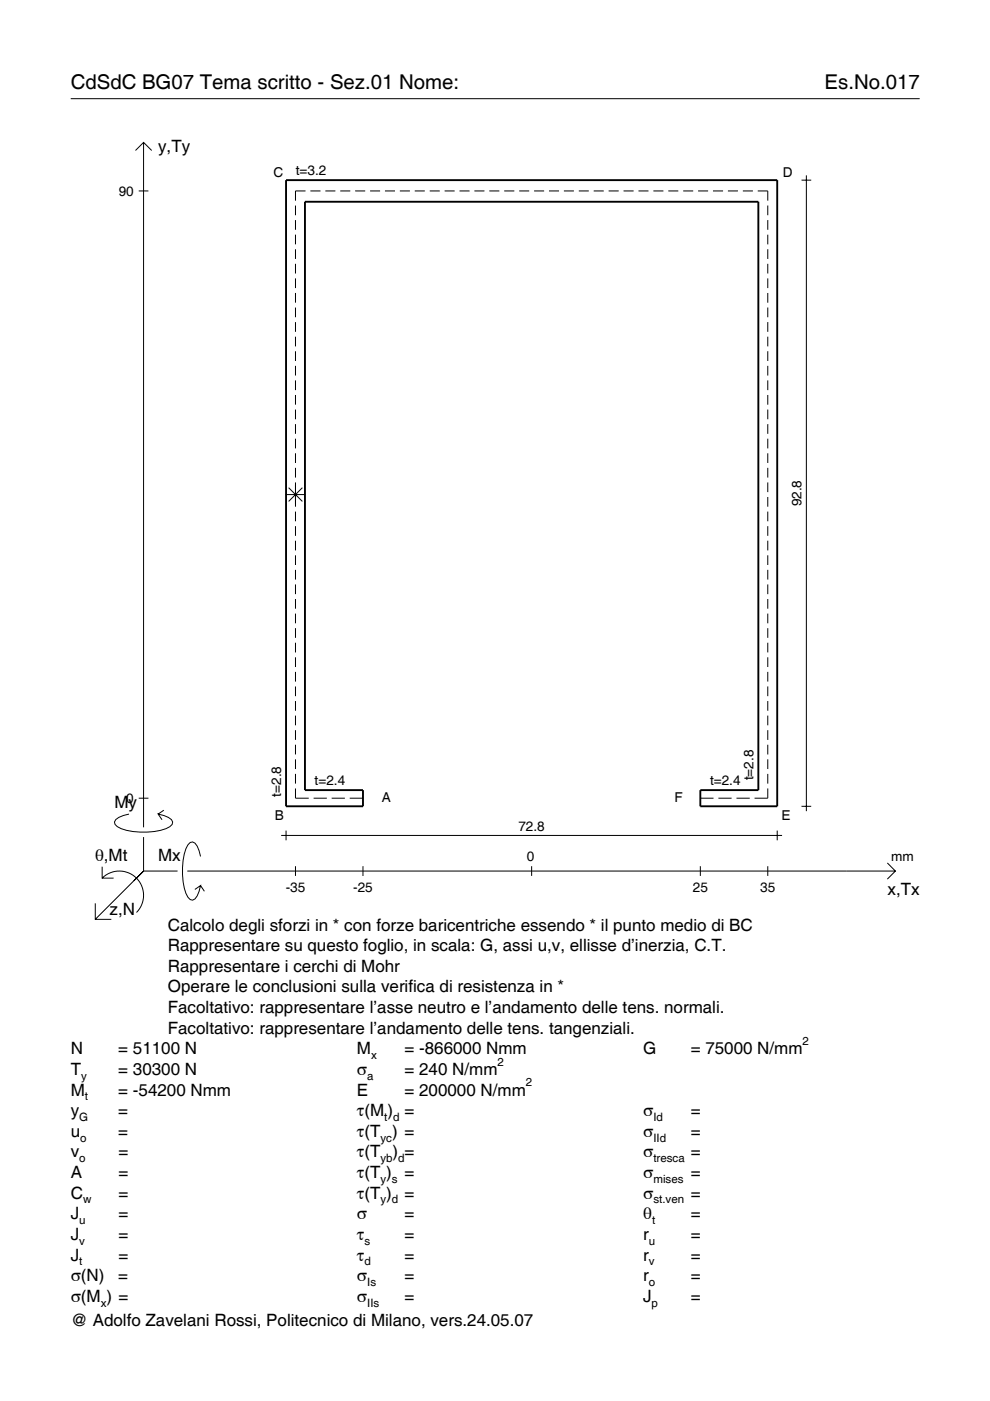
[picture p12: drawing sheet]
<svg xmlns="http://www.w3.org/2000/svg" width="210mm" height="297mm" viewBox="0 0 210 297" stroke-linecap="round" stroke-linejoin="round" font-family="sans-serif">
<g fill="none" stroke="#000" stroke-width=".21">
<path d="M15 20.9h180M28.7 31.9l1.7-1.7 1.8 1.7M30.4 30.2v145.2M169.9 38.2h2.1M171 37.2v134.8M29.4 40.5h2.1M62.6 43.6v2M62.6 46.7v2M62.6 49.8v2M62.6 52.8v2.1M62.6 55.9v2.1M62.6 59v2.1"/>
<path d="M64.8 40.5h-2.2v2M65.8 40.5h2.1M69 40.5h2.1M72.1 40.5h2.2M75.3 40.5h2.1M78.5 40.5h2.1M81.6 40.5h2.1M84.8 40.5h2.1M87.9 40.5h2.2M91.1 40.5h2.1M94.3 40.5h2.1M97.4 40.5h2.2"/>
<path d="M100.6 40.5h2.1M103.7 40.5h2.2M106.9 40.5h2.1M110.1 40.5h2.1M113.2 40.5h2.2M116.4 40.5h2.1M119.6 40.5h2.1M122.7 40.5h2.1M125.9 40.5h2.1M129 40.5h2.2M132.2 40.5h2.1M135.4 40.5h2.1"/>
<path d="M138.5 40.5h2.2M141.7 40.5h2.1M144.8 40.5h2.2M148 40.5h2.1M151.2 40.5h2.1M154.3 40.5h2.2M157.5 40.5h2.1M160.7 40.5h2.1v2M162.8 43.6v2M162.8 46.7v2M162.8 49.8v2M162.8 52.8v2.1"/>
<path d="M162.8 55.9v2.1M162.8 59v2.1M62.6 62.1v2.1M62.6 65.2v2.1M62.6 68.3v2.1M62.6 71.4v2M62.6 74.5v2M62.6 77.6v2M162.8 62.1v2.1M162.8 65.2v2.1M162.8 68.3v2.1M162.8 71.4v2"/>
<path d="M162.8 74.5v2M162.8 77.6v2M62.6 80.7v2M62.6 83.7v2.1M62.6 86.8v2.1M62.6 89.9v2.1M62.6 93v2.1M62.6 96.1v2.1M62.6 99.2v2.1M162.8 80.7v2M162.8 83.7v2.1M162.8 86.8v2.1"/>
<path d="M162.8 89.9v2.1M162.8 93v2.1M162.8 96.1v2.1M162.8 99.2v2.1M60.6 104.9h4.1M61.2 103.4l2.9 2.9M62.6 102.3v5.1M62.6 108.5v2M62.6 111.6v2M62.6 114.6v2.1M62.6 117.7v2.1M64.1 103.4l-2.9 2.9"/>
<path d="M162.8 102.3v2M162.8 105.4v2M162.8 108.5v2M162.8 111.6v2M162.8 114.6v2.1M162.8 117.7v2.1M62.6 120.8v2.1M62.6 123.9v2.1M62.6 127v2.1M62.6 130.1v2.1M62.6 133.2v2M62.6 136.3v2"/>
<path d="M62.6 139.4v2M162.8 120.8v2.1M162.8 123.9v2.1M162.8 127v2.1M162.8 130.1v2.1M162.8 133.2v2M162.8 136.3v2M162.8 139.4v2M62.6 142.5v2M62.6 145.5v2.1M62.6 148.6v2.1M62.6 151.7v2.1"/>
<path d="M62.6 154.8v2.1M62.6 157.9v2.1M162.8 142.5v2M162.8 145.5v2.1M162.8 148.6v2.1M162.8 151.7v2.1M162.8 154.8v2.1M162.8 157.9v2.1M27.3 172.6a3.6 3.6 0 0 0-3 1.7l.1 .5a5.7 5.7 0 0 0 3.8 1.5 13.3 13.3 0 0 0 7.8-1l.5-.5 .1-.5a3.6 3.6 0 0 0-3.1-1.7l.8 1.2M29.4 169.2h2.1M30.4 177.5v7.2M34.7 171.8l-1.2 .8"/>
<path d="M59.6 177.1h106.2M60.6 176.1v2.1M62.6 167.2v2h2.9M62.6 161v2.1M62.6 164.1v2M66.5 169.2h2.8M70.3 169.2h2.8M74.1 169.2h2.9M148.5 169.2h2.8M152.3 169.2h2.8M156.1 169.2h2.9M162.8 167.2v2h-2.8"/>
<path d="M162.8 161v2.1M162.8 164.1v2M164.8 176.1v2.1M169.9 171h2.1M20.2 191.5v3.4h3.4M21.7 186.2a5.1 5.1 0 0 1 7.2 0 5.1 5.1 0 0 1 0 7.3M21.7 183.8v2.4h2.4M30.4 184.7l-10.2 10.2M30.4 184.7l-2 2M30.4 184.7h7.2M39.7 184.7h150.1M42.5 181.6a3.6 3.6 0 0 0-1.7-3.1l-.5 .1a5.7 5.7 0 0 0-1.5 3.8 13.3 13.3 0 0 0 1 7.8l.5 .5 .5 .2a3.6 3.6 0 0 0 1.7-3.1l-1.2 .8"/>
<path d="M42.5 187.8l.8 1.2M62.6 183.7v2M77 183.7v2M112.7 183.7v2M148.5 183.7v2M162.8 183.7v2M188.1 183l1.7 1.7-1.7 1.7"/>
</g>
<path d="M60.6 38.2h104.2v132.8h-16.3v-3.5h12.3v-124.7h-96.1v124.7h12.3v3.5h-16.4z" fill="none" stroke="#000" stroke-width=".4"/>
<g font-size="4.3">
<text x="15" y="18.9">CdSdC BG07 Tema scritto - Sez.01 Nome:</text>
<text x="174.8" y="18.9">Es.No.017</text>
</g>
<g font-size="3.6">
<text x="33.5" y="32.3">y,Ty</text>
<text x="24.3" y="171.3">My</text>
<text x="20.1" y="182.6">θ,Mt</text>
<text x="33.5" y="182.6">Mx</text>
<text x="188.2" y="189.8">x,Tx</text>
<text x="23.2" y="193.9">z,N</text>
<text x="35.6" y="197.3">Calcolo degli sforzi in * con forze baricentriche essendo * il punto medio di BC</text>
<text x="35.6" y="201.7">Rappresentare su questo foglio, in scala: G, assi u,v, ellisse d’inerzia, C.T.</text>
<text x="35.6" y="206">Rappresentare i cerchi di Mohr</text>
<text x="35.6" y="210.4">Operare le conclusioni sulla verifica di resistenza in *</text>
<text x="35.6" y="214.8">Facoltativo: rappresentare l’asse neutro e l’andamento delle tens. normali.</text>
<text x="35.6" y="219.2">Facoltativo: rappresentare l’andamento delle tens. tangenziali.</text>
<text x="15" y="223.5">N</text>
<text x="15" y="227.9">T</text>
<text x="25.1" y="223.5">= 51100 N</text>
<text x="25.1" y="227.9">= 30300 N</text>
<text x="75.7" y="227.9">σ</text>
<text x="75.7" y="223.5">M</text>
<text x="85.8" y="223.5">= -866000 Nmm</text>
<text x="85.8" y="227.9">= 240 N/mm</text>
<text x="136.4" y="223.5">G</text>
<text x="146.5" y="223.5">= 75000 N/mm</text>
<text x="15" y="232.3">M</text>
<text x="25.1" y="232.3">= -54200 Nmm</text>
<text x="75.7" y="232.3">E</text>
<text x="85.8" y="232.3">= 200000 N/mm</text>
<text x="15" y="236.7">y</text>
<text x="25.1" y="236.7">=</text>
<text x="75.7" y="236.7">τ(M ) =</text>
<text x="136.4" y="236.7">σ</text>
<text x="146.5" y="236.7">=</text>
<text x="15" y="241">u</text>
<text x="15" y="245.4">v</text>
<text x="25.1" y="241">=</text>
<text x="25.1" y="245.4">=</text>
<text x="75.7" y="241">τ(T ) =</text>
<text x="75.7" y="245.4">τ(T</text>
<text x="83.3" y="245.4">) =</text>
<text x="136.4" y="241">σ</text>
<text x="136.4" y="245.4">σ</text>
<text x="146.5" y="241">=</text>
<text x="146.5" y="245.4">=</text>
<text x="15" y="249.8">A</text>
<text x="25.1" y="249.8">=</text>
<text x="75.7" y="249.8">τ(T )</text>
<text x="85.8" y="249.8">=</text>
<text x="136.4" y="249.8">σ</text>
<text x="146.5" y="249.8">=</text>
<text x="15" y="254.2">C</text>
<text x="25.1" y="254.2">=</text>
<text x="75.7" y="254.2">τ(T )</text>
<text x="85.8" y="254.2">=</text>
<text x="136.4" y="254.2">σ</text>
<text x="146.5" y="254.2">=</text>
<text x="15" y="258.5">J</text>
<text x="15" y="262.9">J</text>
<text x="25.1" y="258.5">=</text>
<text x="25.1" y="262.9">=</text>
<text x="75.7" y="258.5">σ</text>
<text x="75.7" y="262.9">τ</text>
<text x="85.8" y="258.5">=</text>
<text x="85.8" y="262.9">=</text>
<text x="136.4" y="258.5">θ</text>
<text x="136.4" y="262.9">r</text>
<text x="146.5" y="258.5">=</text>
<text x="146.5" y="262.9">=</text>
<text x="15" y="267.3">J</text>
<text x="25.1" y="267.3">=</text>
<text x="75.7" y="267.3">τ</text>
<text x="85.8" y="267.3">=</text>
<text x="136.4" y="267.3">r</text>
<text x="146.5" y="267.3">=</text>
<text x="15" y="271.7">σ(N)</text>
<text x="25.1" y="271.7">=</text>
<text x="75.7" y="271.7">σ</text>
<text x="85.8" y="271.7">=</text>
<text x="136.4" y="271.7">r</text>
<text x="146.5" y="271.7">=</text>
<text x="15" y="276">σ(M ) =</text>
<text x="15" y="281.2">@ Adolfo Zavelani Rossi, Politecnico di Milano, vers.24.05.07</text>
<text x="75.7" y="276">σ</text>
<text x="85.8" y="276">=</text>
<text x="136.4" y="276">J</text>
<text x="146.5" y="276">=</text>
</g>
<g font-size="2.9">
<text x="25.2" y="41.5">90</text>
<text x="58" y="37.5">C</text>
<text x="62.7" y="37.2">t=3.2</text>
<text x="166" y="37.5">D</text>
<text x="169.9" y="107.4" transform="rotate(-90 169.9 107.4)">92.8</text>
<text x="66.7" y="166.5">t=2.4</text>
<text x="150.5" y="166.5">t=2.4</text>
<text x="159.8" y="165.5" transform="rotate(-90 159.8 165.5)">t=2.8</text>
<text x="26.8" y="170.2">0</text>
<text x="58.2" y="173.8">B</text>
<text x="59.6" y="168.9" transform="rotate(-90 59.6 168.9)">t=2.8</text>
<text x="81" y="170.1">A</text>
<text x="143" y="170.1">F</text>
<text x="165.7" y="173.8">E</text>
<text x="109.9" y="176.1">72.8</text>
<text x="111.7" y="182.6">0</text>
<text x="189" y="182.6">mm</text>
<text x="60.6" y="189.1">-35</text>
<text x="74.9" y="189.1">-25</text>
<text x="146.9" y="189.1">25</text>
<text x="161.2" y="189.1">35</text>
</g>
<g font-size="2.4">
<text x="170.2" y="221.5">2</text>
<text x="78.7" y="224.5">x</text>
<text x="105.5" y="225.9">2</text>
<text x="17.2" y="228.9">y</text>
<text x="18" y="233.3">t</text>
<text x="77.9" y="228.9">a</text>
<text x="111.5" y="230.3">2</text>
<text x="16.8" y="237.7">G</text>
<text x="81.5" y="237.7">t d</text>
<text x="138.5" y="237.7">Id</text>
<text x="17" y="242">o</text>
<text x="80.7" y="242">yc</text>
<text x="138.5" y="242">IId</text>
<text x="16.8" y="246.4">o</text>
<text x="80.7" y="246.4">yb d</text>
<text x="80.7" y="250.8">y s</text>
<text x="138.5" y="246.4">tresca</text>
<text x="138.5" y="250.8">mises</text>
<text x="17.6" y="255.2">w</text>
<text x="80.7" y="255.2">y d</text>
<text x="138.5" y="255.2">st.ven</text>
<text x="16.8" y="259.5">u</text>
<text x="16.8" y="263.9">v</text>
<text x="77.3" y="263.9">s</text>
<text x="137.6" y="263.9">u</text>
<text x="138.2" y="259.5">t</text>
<text x="16.8" y="268.3">t</text>
<text x="77.3" y="268.3">d</text>
<text x="137.6" y="268.3">v</text>
<text x="77.9" y="272.7">Is</text>
<text x="137.6" y="272.7">o</text>
<text x="21.4" y="277">x</text>
<text x="77.9" y="277">IIs</text>
<text x="138.2" y="277">p</text>
</g>
</svg>
